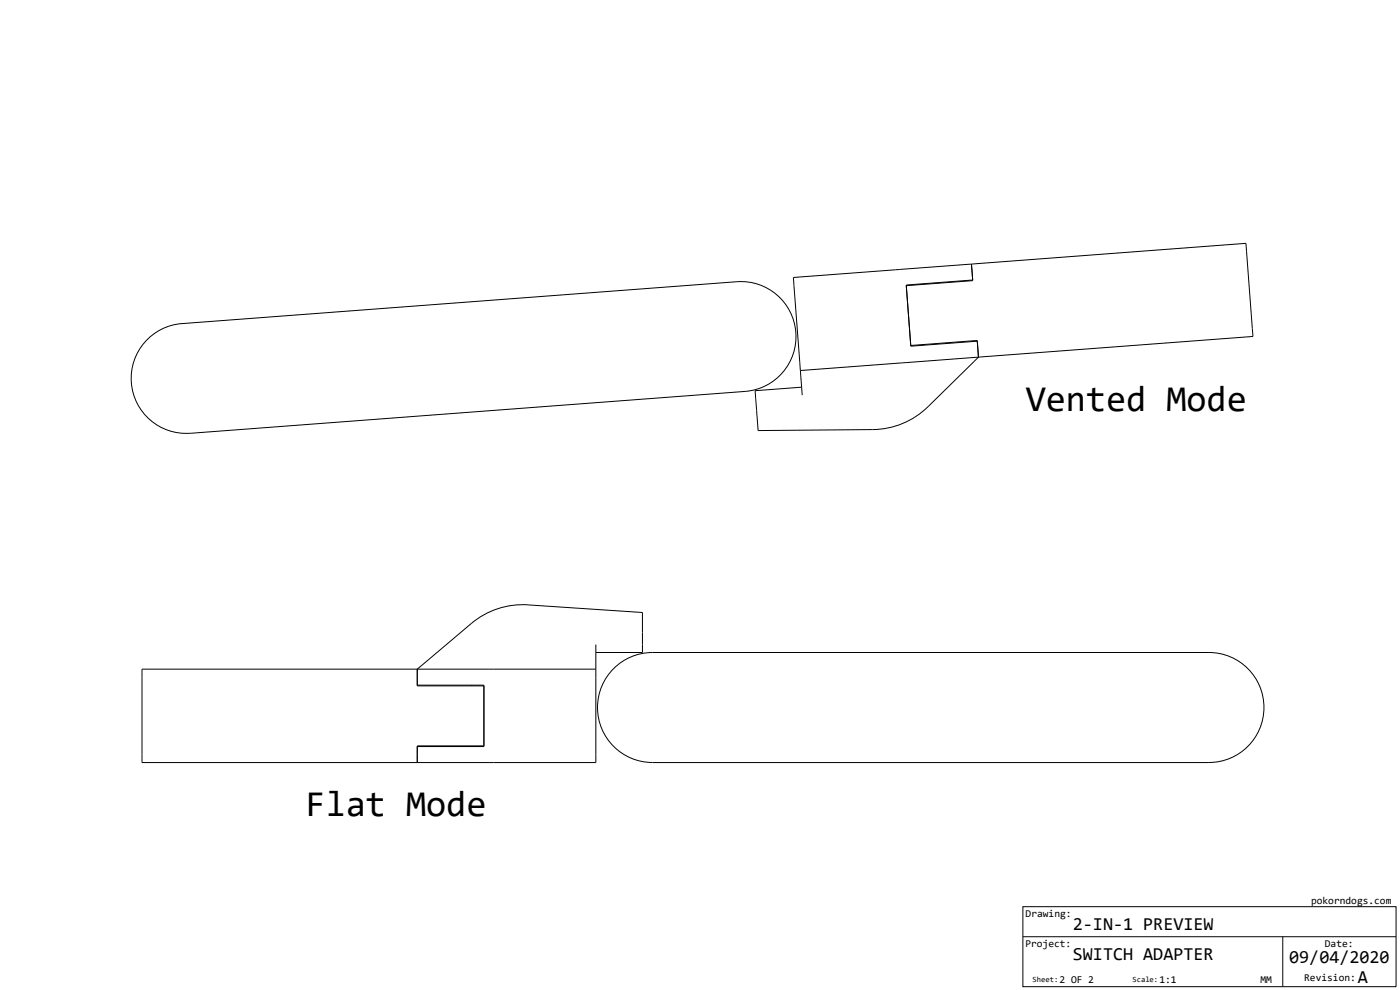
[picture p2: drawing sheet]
<svg xmlns="http://www.w3.org/2000/svg" width="420mm" height="297mm" viewBox="0 0 420 297" stroke-linecap="round" stroke-linejoin="round" font-family="sans-serif">
<!-- layer: Visible -->
<g fill="none" stroke="#000" stroke-width=".3">
<path d="M291.5 79.2l.2 2.4M291.5 79.2l82.4-6.2 2 26.7 .1 1.3-82.4 6.2M291.5 79.2l-53.4 4.1 2.1 27.9M275.5 85.2l.1 .2M291.7 81.6l.2 2.6-19.9 1.5M291.7 81.6l.2 2.4-19.9 1.5 1.3 18.4 20-1.5 .2 2.4M43.9 102.2a16.4 16.4 0 0 1 10.7-5.1l166.5-12.6a16.5 16.5 0 0 1 17.7 15.2 16.5 16.5 0 0 1-15.2 17.7l-166.5 12.6a16.5 16.5 0 0 1-16.1-9.4 16.5 16.5 0 0 1 2.9-18.4zM240.2 111.2l.4 5M240.6 116.2l.1 2.4M273.3 103.7l20-1.5 .2 2.6M276.9 103.4v.2M293.5 104.8l.1 2.4"/>
<path d="M293.6 107.2l-15.1 14.8a24 24 0 0 1-16.6 6.9l-34.4 .3-.9-12 14-1M293.6 107.2l-53.4 4M178.8 195.8h14v-12l-34.3-2.3a24 24 0 0 0-17.1 5.6l-16.2 13.7v5h20M178.8 195.8v5M178.8 193.4v2.4M42.6 200.8h136.2v28h-136.2zM125.2 205.6h20v18.4h-20M141.6 205.6v.2M183.6 201.1a16.5 16.5 0 0 1 12.2-5.3h167a16.5 16.5 0 0 1 16.5 16.5 16.5 16.5 0 0 1-16.5 16.5h-167a16.5 16.5 0 0 1-15.1-9.9 16.5 16.5 0 0 1 2.9-17.8zM141.6 223.8v.2M145.2 223.8h-20v5"/>
</g>
<!-- layer: TitleBlock -->
<path d="M307 272h112v24h-112zM307 281.1h112M385 281.1v14.9" fill="none" stroke="#000" stroke-width=".3"/>
<g font-size="11">
<text x="307.8" y="123.2">Vented Mode</text>
<text x="91.7" y="245">Flat Mode</text>
</g>
<g font-size="5.5">
<text x="322" y="279">2-IN-1 PREVIEW</text>
<text x="322" y="288">SWITCH ADAPTER</text>
<text x="386.9" y="289.1">09/04/2020</text>
<text x="407.5" y="295">A</text>
</g>
<g font-size="3.1">
<text x="307.8" y="275.2">Drawing:</text>
<text x="393.5" y="271.2">pokorndogs.com</text>
<text x="307.7" y="284.2">Project:</text>
<text x="397.6" y="284.1">Date:</text>
<text x="318" y="295">2 OF 2</text>
<text x="348" y="295">1:1</text>
<text x="378.2" y="295">MM</text>
<text x="391.4" y="294.2">Revision:</text>
</g>
<g font-size="2.4">
<text x="309.9" y="294.7">Sheet:</text>
<text x="339.9" y="294.7">Scale:</text>
</g>
</svg>
